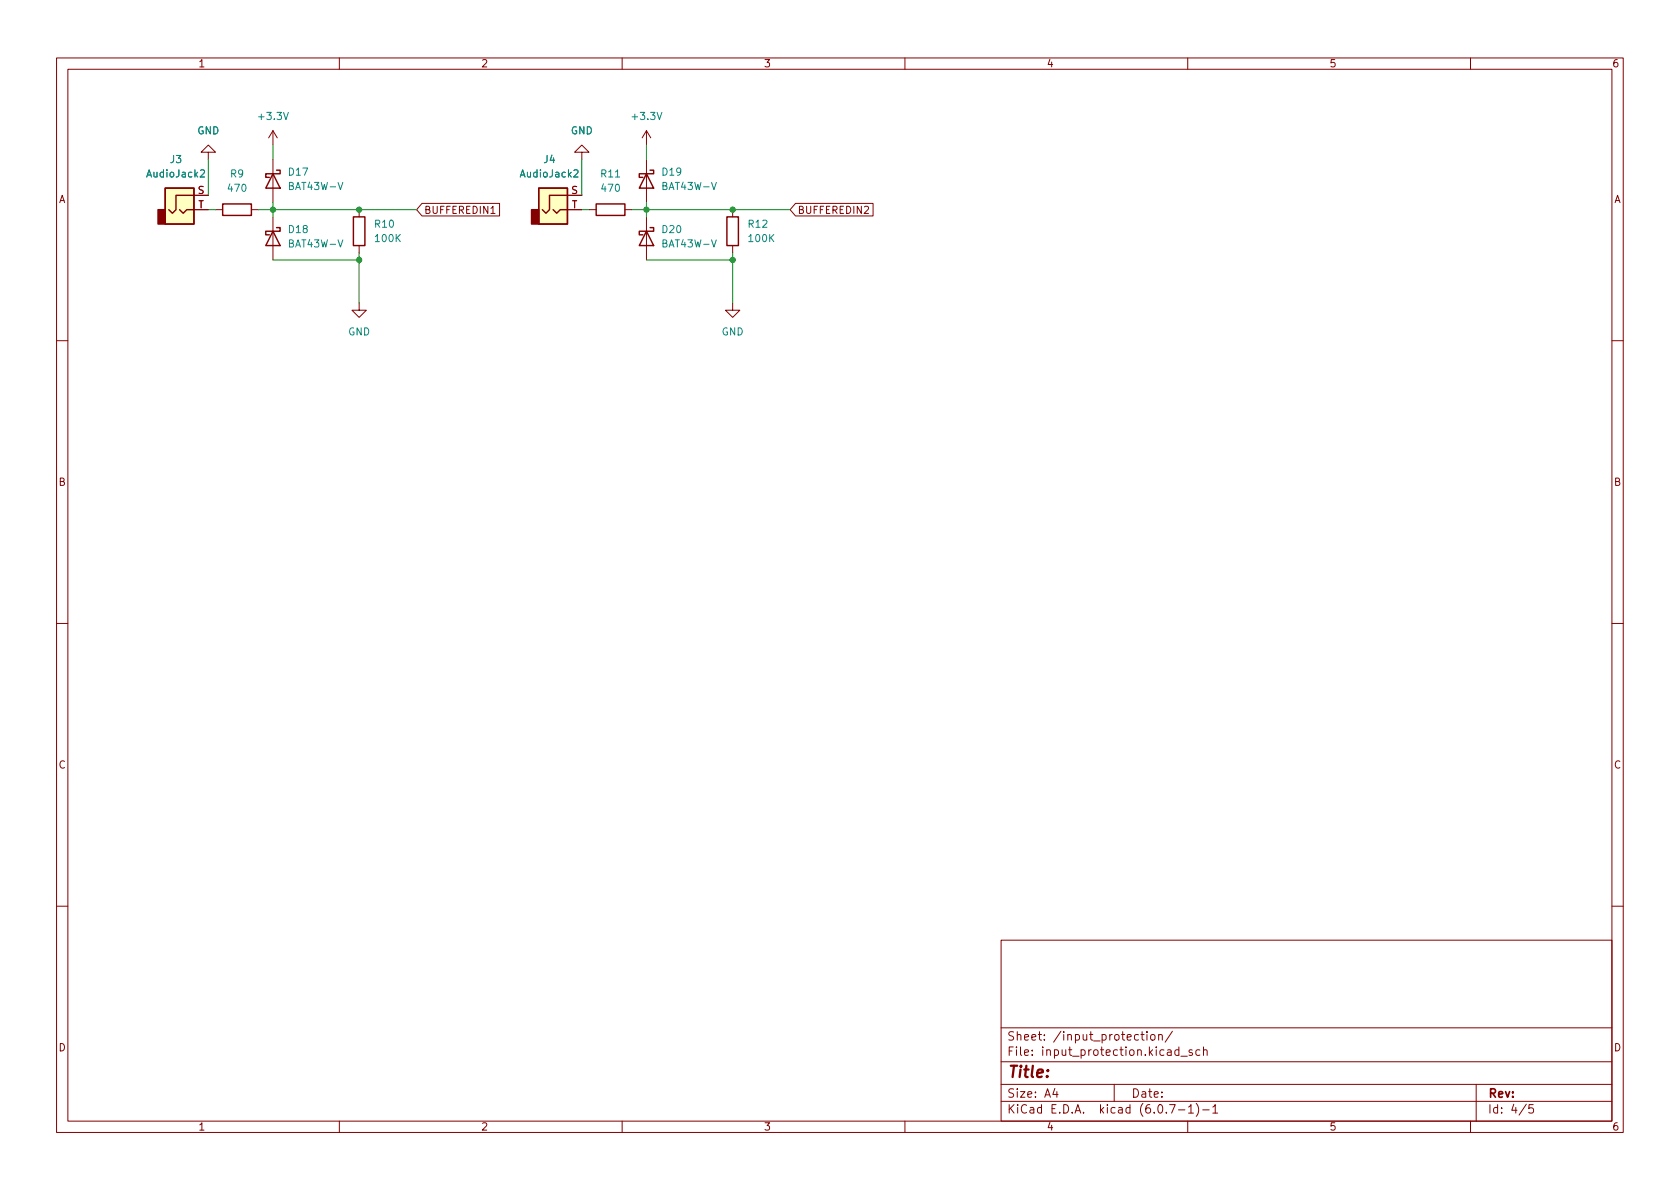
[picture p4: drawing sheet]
<svg xmlns="http://www.w3.org/2000/svg" width="297mm" height="210mm" viewBox="0 0 297 210" stroke-linecap="round" stroke-linejoin="round" font-family="sans-serif">
<g fill="none" stroke="#840000" stroke-width=".18">
<path d="M10 10.2h277v190.1h-277zM12 12.2h273v186.1h-273zM60 10.2v2M110 10.2v2M160 10.2v2M210 10.2v2M260 10.2v2M34.3 34.5h2.5M34.3 37.1h2.5M36.8 26.9h1.3l-1.3-1.3-1.2 1.3h1.2v1.3M38.1 37.1h1.3M44.4 37.1h1.3"/>
<path d="M48.3 23.1v2.5M48.3 28.2v7.6M48.3 38.3v7.7M48.3 23.1l-.8 1.3M48.3 23.1l.7 1.3M63.5 37.1v1.2M74.6 36h13.7v2.2h-13.7l-.9-1.1zM86.8 37.7h.7M100.3 34.5h2.6M100.3 37.1h2.6M102.9 26.9h1.2l-1.2-1.3-1.3 1.3h1.3v1.3M104.1 37.1h1.3"/>
<path d="M110.5 37.1h1.3M114.3 23.1l-.8 1.3M114.3 23.1v2.5M114.3 28.2v7.6M114.3 38.3v7.7M114.3 23.1l.8 1.3M129.5 37.1v1.2M140.7 36h13.7v2.2h-13.7l-1-1.1zM63.5 53.6v1.3h1.3l-1.3 1.2-1.3-1.2h1.3M63.5 43.4v1.3M129.5 53.6v1.3h1.3l-1.3 1.2-1.2-1.2h1.2M129.5 43.4v1.3"/>
<path d="M10 60.2h2M285 60.2h2M10 110.2h2M285 110.2h2M10 160.2h2M177 166.3h108v32h-108zM285 160.2h2M60 198.3v2M110 198.3v2M160 198.3v2M177 194.8h108M177 191.8h108"/>
<path d="M177 187.8h108M177 181.8h108M186.5 192.5l-.4 1h1M186.9 193v1M197 191.8v3M201.7 182.9h.6M201.9 182.4v1.3l.4 .2M202.8 182.4v.2M202.8 182.9v1M203.5 183.1l.2-.2 .4 .2 .1 .5-.1 .3h-.4l-.2-.1zM204.9 183.1l.2-.2 .3 .1 .1 .9M204.9 182.9v1"/>
<path d="M206.8 195.3h1l-.7 1.5M207.3 182.4l-1.3 1.9M208.4 196.3h1.1M208.4 185.7l-.4-.1-.3 .3v.4l.2 .3h.5M208.4 185.1v1.5M208.8 186.8h1.1M210 198.3v2M210.1 195.8l.5-.5v1.5M210.1 196.8h.9M210.8 185.7l-.4-.1-.2 .2 .1 .3 .5 .1v.4h-.6M211.5 195.1a1.72 1.72 0 0 1 0 2.3M212.1 185.7l-.4-.1-.3 .3v.4l.2 .3h.5"/>
<path d="M212.6 196.3h1.2M212.8 185.8l.2-.2 .4 .1v.9M212.8 185.1v1.5M214.4 195.8l.5-.5v1.5M214.4 196.8h.9M260 198.3v2M261 191.8v6.5M269.9 195.3l-1.3 1.9M271.1 195.3h-.7l-.1 .7 .2-.1 .5 .1 .2 .2-.1 .5-.2 .1-.6-.1"/>
</g>
<g fill="none" stroke="#840000" stroke-width=".25">
<path d="M29.2 33.3h5.1v6.3h-5.1zM31.7 37.1l.7 .6 .6-.6h1.3M34.3 34.5h-3.2v2.6l-.6 .6-.7-.6M39.4 36.1h5v2h-5zM48.3 30.7l1.2 2.6h-2.5zM48.9 30.1h.6v.6h-2.5v.7h.6M62.5 38.3h2v5.1h-2zM95.2 33.3h5.1v6.3h-5.1zM97.8 37.1l.6 .6 .7-.6h1.2M100.3 34.5h-3.1v2.6l-.7 .6-.6-.6M105.4 36.1h5.1v2h-5.1zM114.3 30.7l1.3 2.6h-2.6z"/>
<path d="M114.9 30.1h.7v.6h-2.6v.7h.7M128.5 38.3h2.1v5.1h-2.1zM48.3 40.9l1.2 2.5h-2.5zM48.9 40.3h.6v.6h-2.5v.6h.6M114.3 40.9l1.3 2.5h-2.6zM114.9 40.3h.7v.6h-2.6v.6h.7"/>
</g>
<g fill="#ffffc2" stroke="#ffffc2" stroke-width=".18">
<path d="M95.2 33.3h5.1v6.3h-5.1z"/>
<path d="M29.2 33.3h5.1v6.3h-5.1z"/>
</g>
<g fill="#840000" stroke="#840000" stroke-width=".25">
<path d="M94 37.1h1.2v2.5h-1.2z"/>
<path d="M27.9 37.1h1.3v2.5h-1.3z"/>
</g>
<path d="M35.4 30.2l.5-.2 .3 .4-.8 .9h.8M101.5 30.2l.5-.2 .2 .4-.8 .9h.8" fill="none" stroke="#008484" stroke-width=".18"/>
<g fill="none" stroke="#008400" stroke-width=".18">
<path d="M36.8 37.1h1.3M36.8 28.2v6.3M45.7 37.1h28M48.3 25.6v2.6M48.3 35.8v2.5M102.9 37.1h1.2M102.9 28.2v6.3M111.8 37.1h27.9M114.3 25.6v2.6M114.3 35.8v2.5M48.3 46h15.2M63.5 44.7v8.9"/>
<path d="M114.3 46h15.2M129.5 44.7v8.9"/>
</g>
<g fill="#008400" stroke="#008400" stroke-width=".18">
<circle cx="63.5" cy="46" r=".46"/>
<circle cx="48.3" cy="37.1" r=".46"/>
<circle cx="129.5" cy="37.1" r=".46"/>
<circle cx="129.5" cy="46" r=".46"/>
<circle cx="114.3" cy="37.1" r=".46"/>
<circle cx="63.5" cy="37.1" r=".46"/>
</g>
<text font-size="2.8" fill="#840000" x="178" y="190.6">Title:</text>
<g font-size="2.1" fill="#840000">
<text x="178" y="184">Sheet: /input_protection/</text>
<text x="178" y="186.7">File: input_protection.kicad_sch</text>
<text x="178" y="196.9">KiCad E.D.A. kicad (6.0.7-1)-1</text>
<text x="178" y="194.1">Size: A4</text>
<text x="200" y="194.1">Date:</text>
<text x="263" y="194.1">Rev:</text>
<text x="263" y="196.9">Id: 4/5</text>
</g>
<g font-size="1.8" fill="#840000">
<text x="35" y="11.9">1</text>
<text x="85" y="11.9">2</text>
<text x="135" y="11.9">3</text>
<text x="185" y="11.9">4</text>
<text x="235" y="11.9">5</text>
<text x="285" y="11.9">6</text>
<text x="10.3" y="35.9">A</text>
<text x="35" y="34.3">S</text>
<text x="101" y="34.3">S</text>
<text x="285.3" y="35.9">A</text>
<text x="35" y="36.8">T</text>
<text x="74.9" y="37.8">BUFFEREDIN1</text>
<text x="101.1" y="36.8">T</text>
<text x="141" y="37.8">BUFFEREDIN2</text>
<text x="10.3" y="85.9">B</text>
<text x="285.3" y="85.9">B</text>
<text x="10.3" y="135.9">C</text>
<text x="285.3" y="135.9">C</text>
<text x="10.3" y="185.9">D</text>
<text x="285.3" y="185.9">D</text>
<text x="35" y="199.9">1</text>
<text x="85" y="199.9">2</text>
<text x="135" y="199.9">3</text>
<text x="185" y="199.9">4</text>
<text x="235" y="199.9">5</text>
<text x="285" y="199.9">6</text>
</g>
<g font-size="1.8" fill="#008484">
<text x="34.9" y="23.7">GND</text>
<text x="45.9" y="21.2">+3.3V</text>
<text x="100.9" y="23.7">GND</text>
<text x="112" y="21.2">+3.3V</text>
<text x="30.1" y="28.8">J3</text>
<text x="96.2" y="28.8">J4</text>
<text x="26.2" y="31.4">AudioJack2</text>
<text x="40.4" y="33.9">470</text>
<text x="40.8" y="31.4">R9</text>
<text x="51.1" y="31">D17</text>
<text x="51.3" y="33.6">BAT43W-V</text>
<text x="92.2" y="31.4">AudioJack2</text>
<text x="106.3" y="31.4">R11</text>
<text x="106.5" y="33.9">470</text>
<text x="117.1" y="31">D19</text>
<text x="117.3" y="33.6">BAT43W-V</text>
<text x="51.1" y="41.2">D18</text>
<text x="66.3" y="40.3">R10</text>
<text x="117.1" y="41.2">D20</text>
<text x="132.4" y="40.3">R12</text>
<text x="51.3" y="43.7">BAT43W-V</text>
<text x="66.5" y="42.8">100K</text>
<text x="117.3" y="43.7">BAT43W-V</text>
<text x="132.5" y="42.8">100K</text>
<text x="61.5" y="59.3">GND</text>
<text x="127.6" y="59.3">GND</text>
</g>
</svg>
